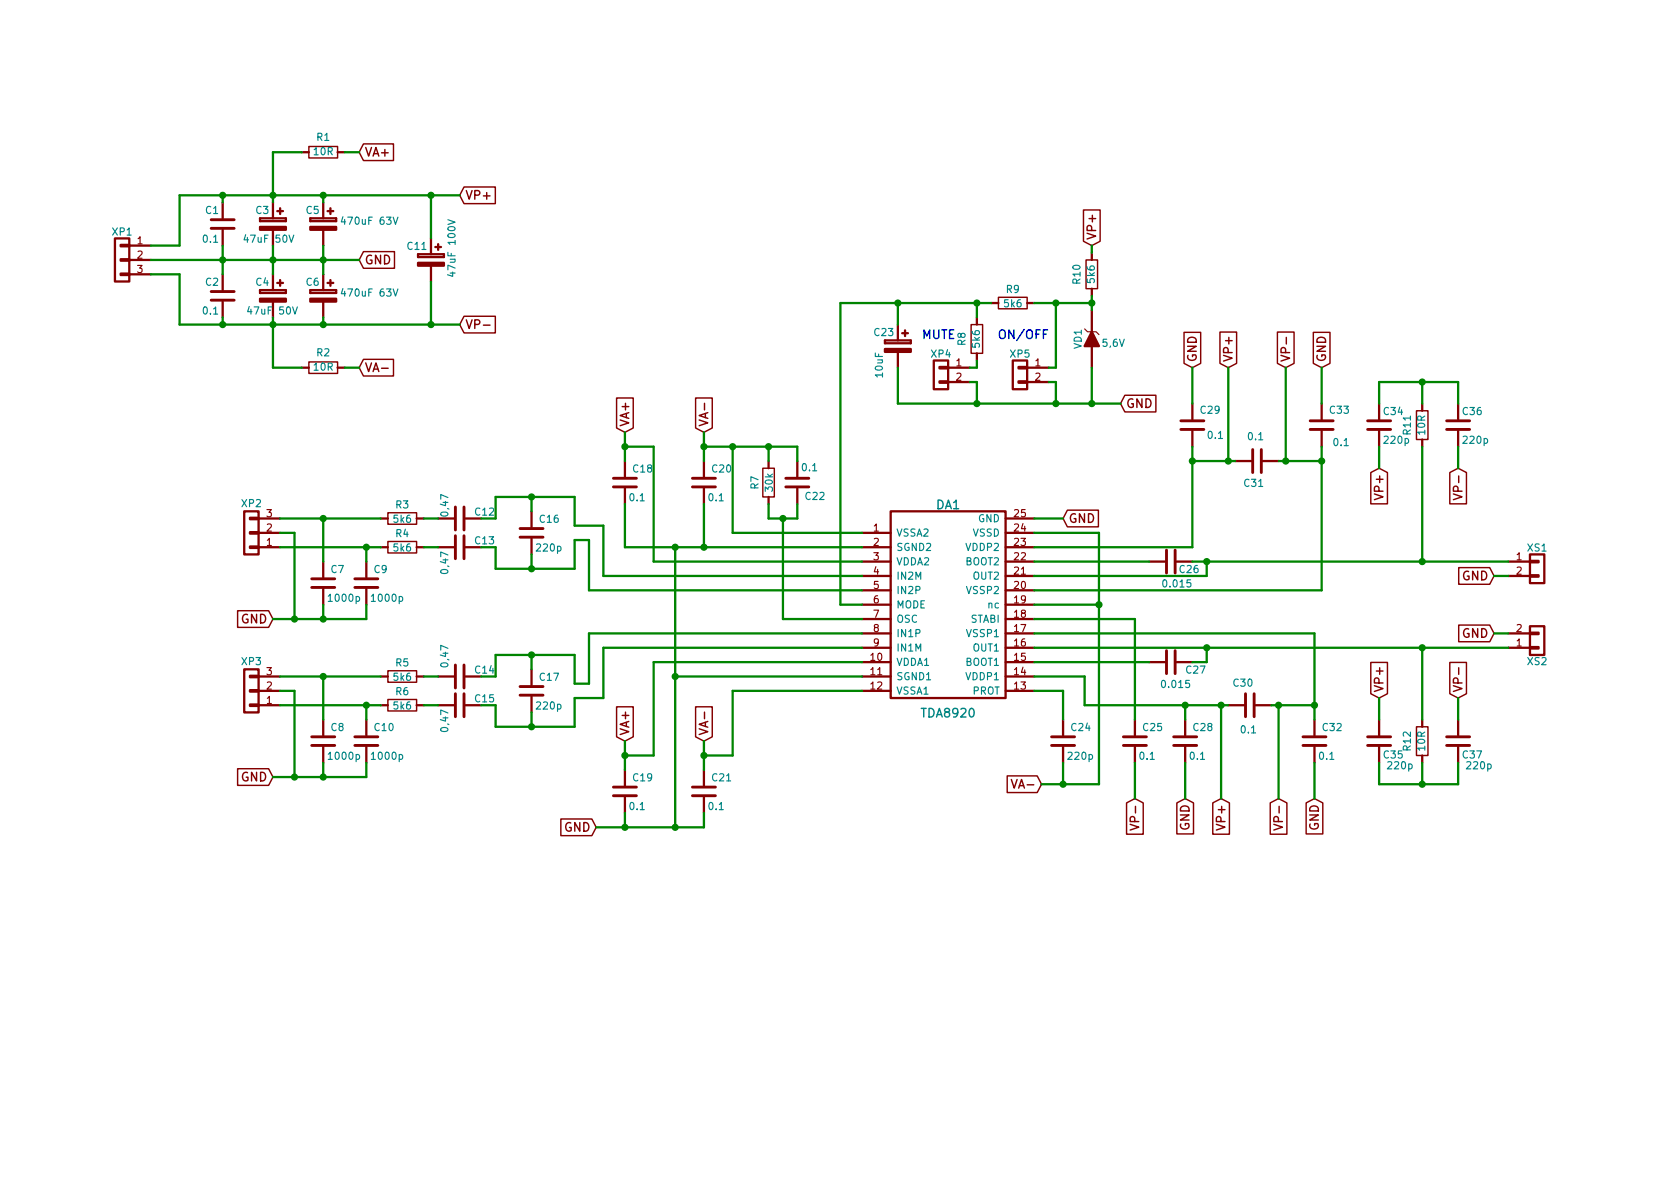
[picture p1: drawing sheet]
EESchema Schematic File Version 2
LIBS:power
LIBS:device
LIBS:transistors
LIBS:conn
LIBS:linear
LIBS:regul
LIBS:74xx
LIBS:cmos4000
LIBS:adc-dac
LIBS:memory
LIBS:xilinx
LIBS:microcontrollers
LIBS:dsp
LIBS:microchip
LIBS:analog_switches
LIBS:motorola
LIBS:texas
LIBS:intel
LIBS:audio
LIBS:interface
LIBS:digital-audio
LIBS:philips
LIBS:display
LIBS:cypress
LIBS:siliconi
LIBS:opto
LIBS:atmel
LIBS:contrib
LIBS:valves
LIBS:RDC2-0037-cache
EELAYER 25 0
EELAYER END
$Descr A4 11693 8268
encoding utf-8
Sheet 1 1
Title ""
Date ""
Rev ""
Comp ""
Comment1 ""
Comment2 ""
Comment3 ""
Comment4 ""
$EndDescr
$Comp
L CP C3
U 1 1
P 1900 1550
F 0 "C3" H 1925 1650 50  0000 L CNN
F 1 "47uF 50V" H 1750 1450 50  0000 L CNN
F 2 "Capacitors_ThroughHole:C_Radial_D8_L11.5_P3.5" H 1938 1400 50  0001 C CNN
F 3 "" H 1900 1550 50  0000 C CNN
	1    1900 1550
	-1   0    0    -1  
$EndComp
$Comp
L CP C4
U 1 1
P 1900 2050
F 0 "C4" H 1925 2150 50  0000 L CNN
F 1 "47uF 50V" H 1725 1950 50  0000 L CNN
F 2 "Capacitors_ThroughHole:C_Radial_D8_L11.5_P3.5" H 1938 1900 50  0001 C CNN
F 3 "" H 1900 2050 50  0000 C CNN
	1    1900 2050
	-1   0    0    -1  
$EndComp
Text GLabel 3200 1350 2    60   Input ~ 0
VP+
Text GLabel 3200 2250 2    60   Input ~ 0
VP-
Text GLabel 2500 1800 2    60   Input ~ 0
GND
$Comp
L CONN_01X03 XP1
U 1 1
P 850 1800
F 0 "XP1" H 850 2000 50  0000 C CNN
F 1 "CONN_01X03" V 950 1800 50  0001 C CNN
F 2 "NewComponents:Pin_Header_Straight_1x03_mm" H 850 1800 50  0001 C CNN
F 3 "" H 850 1800 50  0000 C CNN
	1    850  1800
	-1   0    0    -1  
$EndComp
$Comp
L C C2
U 1 1
P 1550 2050
F 0 "C2" H 1575 2150 50  0000 L CNN
F 1 "0.1" H 1575 1950 50  0000 L CNN
F 2 "Capacitors_SMD:C_0603_HandSoldering" H 1588 1900 50  0001 C CNN
F 3 "" H 1550 2050 50  0000 C CNN
	1    1550 2050
	-1   0    0    -1  
$EndComp
$Comp
L C C1
U 1 1
P 1550 1550
F 0 "C1" H 1575 1650 50  0000 L CNN
F 1 "0.1" H 1575 1450 50  0000 L CNN
F 2 "Capacitors_SMD:C_0603_HandSoldering" H 1588 1400 50  0001 C CNN
F 3 "" H 1550 1550 50  0000 C CNN
	1    1550 1550
	-1   0    0    -1  
$EndComp
$Comp
L TDA8920 DA1
U 1 1
P 6600 4250
F 0 "DA1" H 6600 5000 60  0000 C CNN
F 1 "TDA8920" H 6600 3550 60  0000 C CNN
F 2 "NewComponents:HSOP24" H 6700 4300 60  0001 C CNN
F 3 "" H 6700 4300 60  0000 C CNN
	1    6600 4250
	-1   0    0    -1  
$EndComp
$Comp
L CONN_01X03 XP2
U 1 1
P 1750 3700
F 0 "XP2" H 1750 3500 50  0000 C CNN
F 1 "CONN_01X03" V 1850 3700 50  0001 C CNN
F 2 "NewComponents:Pin_Header_Straight_1x03_mm" H 1750 3700 50  0001 C CNN
F 3 "" H 1750 3700 50  0000 C CNN
	1    1750 3700
	-1   0    0    1   
$EndComp
$Comp
L C C12
U 1 1
P 3200 3600
F 0 "C12" V 3150 3700 50  0000 L CNN
F 1 "0,47" H 3025 3500 50  0000 L CNN
F 2 "Capacitors_SMD:C_0603_HandSoldering" H 3238 3450 50  0001 C CNN
F 3 "" H 3200 3600 50  0000 C CNN
	1    3200 3600
	0    1    1    0   
$EndComp
$Comp
L C C13
U 1 1
P 3200 3800
F 0 "C13" V 3150 3900 50  0000 L CNN
F 1 "0,47" H 3225 3700 50  0000 L CNN
F 2 "Capacitors_SMD:C_0603_HandSoldering" H 3238 3650 50  0001 C CNN
F 3 "" H 3200 3800 50  0000 C CNN
	1    3200 3800
	0    1    1    0   
$EndComp
$Comp
L C C16
U 1 1
P 3700 3700
F 0 "C16" H 3750 3800 50  0000 L CNN
F 1 "220p" H 3725 3600 50  0000 L CNN
F 2 "Capacitors_SMD:C_0603_HandSoldering" H 3738 3550 50  0001 C CNN
F 3 "" H 3700 3700 50  0000 C CNN
	1    3700 3700
	1    0    0    -1  
$EndComp
$Comp
L R R3
U 1 1
P 2800 3600
F 0 "R3" V 2700 3600 50  0000 C CNN
F 1 "5k6" V 2800 3600 50  0000 C CNN
F 2 "Resistors_SMD:R_0603_HandSoldering" V 2730 3600 50  0001 C CNN
F 3 "" H 2800 3600 50  0000 C CNN
	1    2800 3600
	0    1    1    0   
$EndComp
$Comp
L R R4
U 1 1
P 2800 3800
F 0 "R4" V 2700 3800 50  0000 C CNN
F 1 "5k6" V 2800 3800 50  0000 C CNN
F 2 "Resistors_SMD:R_0603_HandSoldering" V 2730 3800 50  0001 C CNN
F 3 "" H 2800 3800 50  0000 C CNN
	1    2800 3800
	0    1    1    0   
$EndComp
$Comp
L C C7
U 1 1
P 2250 4050
F 0 "C7" H 2300 4150 50  0000 L CNN
F 1 "1000p" H 2275 3950 50  0000 L CNN
F 2 "Capacitors_SMD:C_0603_HandSoldering" H 2288 3900 50  0001 C CNN
F 3 "" H 2250 4050 50  0000 C CNN
	1    2250 4050
	1    0    0    -1  
$EndComp
$Comp
L C C9
U 1 1
P 2550 4050
F 0 "C9" H 2600 4150 50  0000 L CNN
F 1 "1000p" H 2575 3950 50  0000 L CNN
F 2 "Capacitors_SMD:C_0603_HandSoldering" H 2588 3900 50  0001 C CNN
F 3 "" H 2550 4050 50  0000 C CNN
	1    2550 4050
	1    0    0    -1  
$EndComp
Text GLabel 1900 4300 0    60   Input ~ 0
GND
$Comp
L CONN_01X03 XP3
U 1 1
P 1750 4800
F 0 "XP3" H 1750 4600 50  0000 C CNN
F 1 "CONN_01X03" V 1850 4800 50  0001 C CNN
F 2 "NewComponents:Pin_Header_Straight_1x03_mm" H 1750 4800 50  0001 C CNN
F 3 "" H 1750 4800 50  0000 C CNN
	1    1750 4800
	-1   0    0    1   
$EndComp
$Comp
L C C14
U 1 1
P 3200 4700
F 0 "C14" V 3150 4800 50  0000 L CNN
F 1 "0,47" H 2975 4600 50  0000 L CNN
F 2 "Capacitors_SMD:C_0603_HandSoldering" H 3238 4550 50  0001 C CNN
F 3 "" H 3200 4700 50  0000 C CNN
	1    3200 4700
	0    1    1    0   
$EndComp
$Comp
L C C15
U 1 1
P 3200 4900
F 0 "C15" V 3150 5000 50  0000 L CNN
F 1 "0,47" H 3225 4800 50  0000 L CNN
F 2 "Capacitors_SMD:C_0603_HandSoldering" H 3238 4750 50  0001 C CNN
F 3 "" H 3200 4900 50  0000 C CNN
	1    3200 4900
	0    1    1    0   
$EndComp
$Comp
L C C17
U 1 1
P 3700 4800
F 0 "C17" H 3750 4900 50  0000 L CNN
F 1 "220p" H 3725 4700 50  0000 L CNN
F 2 "Capacitors_SMD:C_0603_HandSoldering" H 3738 4650 50  0001 C CNN
F 3 "" H 3700 4800 50  0000 C CNN
	1    3700 4800
	1    0    0    -1  
$EndComp
$Comp
L R R5
U 1 1
P 2800 4700
F 0 "R5" V 2700 4700 50  0000 C CNN
F 1 "5k6" V 2800 4700 50  0000 C CNN
F 2 "Resistors_SMD:R_0603_HandSoldering" V 2730 4700 50  0001 C CNN
F 3 "" H 2800 4700 50  0000 C CNN
	1    2800 4700
	0    1    1    0   
$EndComp
$Comp
L R R6
U 1 1
P 2800 4900
F 0 "R6" V 2700 4900 50  0000 C CNN
F 1 "5k6" V 2800 4900 50  0000 C CNN
F 2 "Resistors_SMD:R_0603_HandSoldering" V 2730 4900 50  0001 C CNN
F 3 "" H 2800 4900 50  0000 C CNN
	1    2800 4900
	0    1    1    0   
$EndComp
$Comp
L C C8
U 1 1
P 2250 5150
F 0 "C8" H 2300 5250 50  0000 L CNN
F 1 "1000p" H 2275 5050 50  0000 L CNN
F 2 "Capacitors_SMD:C_0603_HandSoldering" H 2288 5000 50  0001 C CNN
F 3 "" H 2250 5150 50  0000 C CNN
	1    2250 5150
	1    0    0    -1  
$EndComp
$Comp
L C C10
U 1 1
P 2550 5150
F 0 "C10" H 2600 5250 50  0000 L CNN
F 1 "1000p" H 2575 5050 50  0000 L CNN
F 2 "Capacitors_SMD:C_0603_HandSoldering" H 2588 5000 50  0001 C CNN
F 3 "" H 2550 5150 50  0000 C CNN
	1    2550 5150
	1    0    0    -1  
$EndComp
Text GLabel 1900 5400 0    60   Input ~ 0
GND
Text GLabel 4150 5750 0    60   Input ~ 0
GND
$Comp
L CP C5
U 1 1
P 2250 1550
F 0 "C5" H 2275 1650 50  0000 L CNN
F 1 "470uF 63V" H 1725 1575 50  0000 L CNN
F 2 "Capacitors_ThroughHole:C_Radial_D13_L21_P5" H 2288 1400 50  0001 C CNN
F 3 "" H 2250 1550 50  0000 C CNN
	1    2250 1550
	-1   0    0    -1  
$EndComp
$Comp
L CP C6
U 1 1
P 2250 2050
F 0 "C6" H 2275 2150 50  0000 L CNN
F 1 "470uF 63V" H 1725 2075 50  0000 L CNN
F 2 "Capacitors_ThroughHole:C_Radial_D13_L21_P5" H 2288 1900 50  0001 C CNN
F 3 "" H 2250 2050 50  0000 C CNN
	1    2250 2050
	-1   0    0    -1  
$EndComp
$Comp
L R R2
U 1 1
P 2250 2550
F 0 "R2" V 2350 2550 50  0000 C CNN
F 1 "10R" V 2250 2550 50  0000 C CNN
F 2 "Capacitors_SMD:C_0805_HandSoldering" V 2180 2550 50  0001 C CNN
F 3 "" H 2250 2550 50  0000 C CNN
	1    2250 2550
	0    -1   -1   0   
$EndComp
Text GLabel 2500 1050 2    60   Input ~ 0
VA+
Text GLabel 2500 2550 2    60   Input ~ 0
VA-
$Comp
L R R1
U 1 1
P 2250 1050
F 0 "R1" V 2350 1050 50  0000 C CNN
F 1 "10R" V 2250 1050 50  0000 C CNN
F 2 "Capacitors_SMD:C_0805_HandSoldering" V 2180 1050 50  0001 C CNN
F 3 "" H 2250 1050 50  0000 C CNN
	1    2250 1050
	0    -1   -1   0   
$EndComp
$Comp
L C C20
U 1 1
P 4900 3350
F 0 "C20" H 4950 3450 50  0000 L CNN
F 1 "0.1" H 4925 3250 50  0000 L CNN
F 2 "Capacitors_SMD:C_0603_HandSoldering" H 4938 3200 50  0001 C CNN
F 3 "" H 4900 3350 50  0000 C CNN
	1    4900 3350
	1    0    0    -1  
$EndComp
$Comp
L C C18
U 1 1
P 4350 3350
F 0 "C18" H 4400 3450 50  0000 L CNN
F 1 "0.1" H 4375 3250 50  0000 L CNN
F 2 "Capacitors_SMD:C_0603_HandSoldering" H 4388 3200 50  0001 C CNN
F 3 "" H 4350 3350 50  0000 C CNN
	1    4350 3350
	1    0    0    -1  
$EndComp
Text GLabel 4900 3000 1    60   Input ~ 0
VA-
Text GLabel 4350 3000 1    60   Input ~ 0
VA+
$Comp
L C C19
U 1 1
P 4350 5500
F 0 "C19" H 4400 5600 50  0000 L CNN
F 1 "0.1" H 4375 5400 50  0000 L CNN
F 2 "Capacitors_SMD:C_0603_HandSoldering" H 4388 5350 50  0001 C CNN
F 3 "" H 4350 5500 50  0000 C CNN
	1    4350 5500
	1    0    0    -1  
$EndComp
Text GLabel 4350 5150 1    60   Input ~ 0
VA+
$Comp
L C C21
U 1 1
P 4900 5500
F 0 "C21" H 4950 5600 50  0000 L CNN
F 1 "0.1" H 4925 5400 50  0000 L CNN
F 2 "Capacitors_SMD:C_0603_HandSoldering" H 4938 5350 50  0001 C CNN
F 3 "" H 4900 5500 50  0000 C CNN
	1    4900 5500
	1    0    0    -1  
$EndComp
Text GLabel 4900 5150 1    60   Input ~ 0
VA-
$Comp
L C C22
U 1 1
P 5550 3350
F 0 "C22" H 5600 3450 50  0000 L CNN
F 1 "0.1" H 5575 3250 50  0000 L CNN
F 2 "Capacitors_SMD:C_0603_HandSoldering" H 5588 3200 50  0001 C CNN
F 3 "" H 5550 3350 50  0000 C CNN
	1    5550 3350
	1    0    0    1   
$EndComp
$Comp
L R R7
U 1 1
P 5350 3350
F 0 "R7" V 5250 3350 50  0000 C CNN
F 1 "30k" V 5350 3350 50  0000 C CNN
F 2 "Resistors_SMD:R_0603_HandSoldering" V 5280 3350 50  0001 C CNN
F 3 "" H 5350 3350 50  0000 C CNN
	1    5350 3350
	1    0    0    1   
$EndComp
$Comp
L C C24
U 1 1
P 7400 5150
F 0 "C24" H 7450 5250 50  0000 L CNN
F 1 "220p" H 7425 5050 50  0000 L CNN
F 2 "Capacitors_SMD:C_0603_HandSoldering" H 7438 5000 50  0001 C CNN
F 3 "" H 7400 5150 50  0000 C CNN
	1    7400 5150
	1    0    0    -1  
$EndComp
Text GLabel 7250 5450 0    60   Input ~ 0
VA-
$Comp
L C C25
U 1 1
P 7900 5150
F 0 "C25" H 7950 5250 50  0000 L CNN
F 1 "0.1" H 7925 5050 50  0000 L CNN
F 2 "Capacitors_SMD:C_0603_HandSoldering" H 7938 5000 50  0001 C CNN
F 3 "" H 7900 5150 50  0000 C CNN
	1    7900 5150
	1    0    0    -1  
$EndComp
Text GLabel 7900 5550 3    60   Input ~ 0
VP-
$Comp
L CP C11
U 1 1
P 3000 1800
F 0 "C11" H 3025 1900 50  0000 L CNN
F 1 "47uF 100V" V 2850 1675 50  0000 L CNN
F 2 "Capacitors_ThroughHole:C_Radial_D10_L20_P5" H 3038 1650 50  0001 C CNN
F 3 "" H 3000 1800 50  0000 C CNN
	1    3000 1800
	-1   0    0    -1  
$EndComp
$Comp
L C C28
U 1 1
P 8250 5150
F 0 "C28" H 8300 5250 50  0000 L CNN
F 1 "0.1" H 8275 5050 50  0000 L CNN
F 2 "Capacitors_SMD:C_0603_HandSoldering" H 8288 5000 50  0001 C CNN
F 3 "" H 8250 5150 50  0000 C CNN
	1    8250 5150
	1    0    0    -1  
$EndComp
$Comp
L C C30
U 1 1
P 8700 4900
F 0 "C30" V 8850 4875 50  0000 L CNN
F 1 "0.1" V 8525 4850 50  0000 L CNN
F 2 "Capacitors_SMD:C_1206_HandSoldering" H 8738 4750 50  0001 C CNN
F 3 "" H 8700 4900 50  0000 C CNN
	1    8700 4900
	0    -1   -1   0   
$EndComp
$Comp
L C C32
U 1 1
P 9150 5150
F 0 "C32" H 9200 5250 50  0000 L CNN
F 1 "0.1" H 9175 5050 50  0000 L CNN
F 2 "Capacitors_SMD:C_0603_HandSoldering" H 9188 5000 50  0001 C CNN
F 3 "" H 9150 5150 50  0000 C CNN
	1    9150 5150
	1    0    0    -1  
$EndComp
Text GLabel 8250 5550 3    60   Input ~ 0
GND
Text GLabel 8500 5550 3    60   Input ~ 0
VP+
Text GLabel 8900 5550 3    60   Input ~ 0
VP-
Text GLabel 9150 5550 3    60   Input ~ 0
GND
$Comp
L C C29
U 1 1
P 8300 2950
F 0 "C29" H 8350 2850 50  0000 L CNN
F 1 "0.1" H 8400 3025 50  0000 L CNN
F 2 "Capacitors_SMD:C_0603_HandSoldering" H 8338 2800 50  0001 C CNN
F 3 "" H 8300 2950 50  0000 C CNN
	1    8300 2950
	1    0    0    1   
$EndComp
$Comp
L C C31
U 1 1
P 8750 3200
F 0 "C31" V 8900 3150 50  0000 L CNN
F 1 "0.1" V 8575 3150 50  0000 L CNN
F 2 "Capacitors_SMD:C_1206_HandSoldering" H 8788 3050 50  0001 C CNN
F 3 "" H 8750 3200 50  0000 C CNN
	1    8750 3200
	0    -1   1    0   
$EndComp
$Comp
L C C33
U 1 1
P 9200 2950
F 0 "C33" H 9250 2850 50  0000 L CNN
F 1 "0.1" H 9275 3075 50  0000 L CNN
F 2 "Capacitors_SMD:C_0603_HandSoldering" H 9238 2800 50  0001 C CNN
F 3 "" H 9200 2950 50  0000 C CNN
	1    9200 2950
	1    0    0    1   
$EndComp
Text GLabel 8300 2550 1    60   Input ~ 0
GND
Text GLabel 8550 2550 1    60   Input ~ 0
VP+
Text GLabel 8950 2550 1    60   Input ~ 0
VP-
Text GLabel 9200 2550 1    60   Input ~ 0
GND
Text GLabel 7400 3600 2    60   Input ~ 0
GND
$Comp
L R R11
U 1 1
P 9900 2950
F 0 "R11" V 10000 2950 50  0000 C CNN
F 1 "10R" V 9900 2950 50  0000 C CNN
F 2 "Resistors_SMD:R_0603_HandSoldering" V 9830 2950 50  0001 C CNN
F 3 "" H 9900 2950 50  0000 C CNN
	1    9900 2950
	-1   0    0    1   
$EndComp
$Comp
L C C36
U 1 1
P 10150 2950
F 0 "C36" H 10175 3050 50  0000 L CNN
F 1 "220p" H 10175 2850 50  0000 L CNN
F 2 "Capacitors_SMD:C_0603_HandSoldering" H 10188 2800 50  0001 C CNN
F 3 "" H 10150 2950 50  0000 C CNN
	1    10150 2950
	1    0    0    -1  
$EndComp
$Comp
L C C34
U 1 1
P 9600 2950
F 0 "C34" H 9625 3050 50  0000 L CNN
F 1 "220p" H 9625 2850 50  0000 L CNN
F 2 "Capacitors_SMD:C_0603_HandSoldering" H 9638 2800 50  0001 C CNN
F 3 "" H 9600 2950 50  0000 C CNN
	1    9600 2950
	1    0    0    -1  
$EndComp
$Comp
L CONN_01X02 XS1
U 1 1
P 10700 3950
F 0 "XS1" H 10700 4100 50  0000 C CNN
F 1 "CONN_01X02" V 10800 3950 50  0001 C CNN
F 2 "NewComponents:Clem_2Pos_P5" H 10700 3950 50  0001 C CNN
F 3 "" H 10700 3950 50  0000 C CNN
	1    10700 3950
	1    0    0    -1  
$EndComp
Text GLabel 10400 4000 0    60   Input ~ 0
GND
$Comp
L C C26
U 1 1
P 8150 3900
F 0 "C26" V 8200 3700 50  0000 L CNN
F 1 "0.015" V 8300 3750 50  0000 L CNN
F 2 "Capacitors_SMD:C_0603_HandSoldering" H 8188 3750 50  0001 C CNN
F 3 "" H 8150 3900 50  0000 C CNN
	1    8150 3900
	0    -1   1    0   
$EndComp
Text GLabel 9600 3250 3    60   Input ~ 0
VP+
Text GLabel 10150 3250 3    60   Input ~ 0
VP-
$Comp
L R R12
U 1 1
P 9900 5150
F 0 "R12" V 10000 5150 50  0000 C CNN
F 1 "10R" V 9900 5150 50  0000 C CNN
F 2 "Resistors_SMD:R_0603_HandSoldering" V 9830 5150 50  0001 C CNN
F 3 "" H 9900 5150 50  0000 C CNN
	1    9900 5150
	-1   0    0    -1  
$EndComp
$Comp
L C C37
U 1 1
P 10150 5150
F 0 "C37" H 10175 5250 50  0000 L CNN
F 1 "220p" H 10200 5325 50  0000 L CNN
F 2 "Capacitors_SMD:C_0603_HandSoldering" H 10188 5000 50  0001 C CNN
F 3 "" H 10150 5150 50  0000 C CNN
	1    10150 5150
	1    0    0    1   
$EndComp
$Comp
L C C35
U 1 1
P 9600 5150
F 0 "C35" H 9625 5250 50  0000 L CNN
F 1 "220p" H 9650 5325 50  0000 L CNN
F 2 "Capacitors_SMD:C_0603_HandSoldering" H 9638 5000 50  0001 C CNN
F 3 "" H 9600 5150 50  0000 C CNN
	1    9600 5150
	1    0    0    1   
$EndComp
$Comp
L CONN_01X02 XS2
U 1 1
P 10700 4450
F 0 "XS2" H 10700 4600 50  0000 C CNN
F 1 "CONN_01X02" V 10800 4450 50  0001 C CNN
F 2 "NewComponents:Clem_2Pos_P5" H 10700 4450 50  0001 C CNN
F 3 "" H 10700 4450 50  0000 C CNN
	1    10700 4450
	1    0    0    1   
$EndComp
Text GLabel 10400 4400 0    60   Input ~ 0
GND
Text GLabel 9600 4850 1    60   Input ~ 0
VP+
Text GLabel 10150 4850 1    60   Input ~ 0
VP-
$Comp
L C C27
U 1 1
P 8150 4600
F 0 "C27" V 8200 4700 50  0000 L CNN
F 1 "0.015" V 8300 4525 50  0000 L CNN
F 2 "Capacitors_SMD:C_0603_HandSoldering" H 8188 4450 50  0001 C CNN
F 3 "" H 8150 4600 50  0000 C CNN
	1    8150 4600
	0    1    1    0   
$EndComp
Wire Wire Line
	1250 1350 3200 1350
Wire Wire Line
	1900 1050 1900 1400
Connection ~ 1900 1350
Wire Wire Line
	1250 2250 3200 2250
Wire Wire Line
	1900 2200 1900 2550
Connection ~ 1900 2250
Wire Wire Line
	1900 1700 1900 1900
Wire Wire Line
	1050 1800 2500 1800
Connection ~ 1900 1800
Wire Wire Line
	1250 1700 1050 1700
Wire Wire Line
	1250 1900 1050 1900
Wire Wire Line
	1550 1400 1550 1350
Connection ~ 1550 1350
Wire Wire Line
	1550 1700 1550 1900
Connection ~ 1550 1800
Wire Wire Line
	1550 2200 1550 2250
Connection ~ 1550 2250
Wire Wire Line
	1900 4300 2550 4300
Wire Wire Line
	2550 4300 2550 4200
Wire Wire Line
	2250 4200 2250 4300
Connection ~ 2250 4300
Wire Wire Line
	1950 3700 2050 3700
Wire Wire Line
	2050 3700 2050 4300
Connection ~ 2050 4300
Wire Wire Line
	1950 3800 2650 3800
Wire Wire Line
	1950 3600 2650 3600
Wire Wire Line
	2250 3900 2250 3600
Connection ~ 2250 3600
Wire Wire Line
	2550 3900 2550 3800
Connection ~ 2550 3800
Wire Wire Line
	2950 3600 3050 3600
Wire Wire Line
	2950 3800 3050 3800
Wire Wire Line
	3350 3600 3450 3600
Wire Wire Line
	3450 3600 3450 3450
Wire Wire Line
	3450 3450 4000 3450
Wire Wire Line
	3700 3450 3700 3550
Wire Wire Line
	3350 3800 3450 3800
Wire Wire Line
	3450 3800 3450 3950
Wire Wire Line
	3450 3950 4000 3950
Wire Wire Line
	3700 3950 3700 3850
Wire Wire Line
	4000 3450 4000 3650
Connection ~ 3700 3450
Wire Wire Line
	4000 3950 4000 3750
Connection ~ 3700 3950
Wire Wire Line
	1900 5400 2550 5400
Wire Wire Line
	2550 5400 2550 5300
Wire Wire Line
	2250 5300 2250 5400
Connection ~ 2250 5400
Wire Wire Line
	1950 4800 2050 4800
Wire Wire Line
	2050 4800 2050 5400
Connection ~ 2050 5400
Wire Wire Line
	1950 4900 2650 4900
Wire Wire Line
	1950 4700 2650 4700
Wire Wire Line
	2250 5000 2250 4700
Connection ~ 2250 4700
Wire Wire Line
	2550 5000 2550 4900
Connection ~ 2550 4900
Wire Wire Line
	2950 4700 3050 4700
Wire Wire Line
	2950 4900 3050 4900
Wire Wire Line
	3350 4700 3450 4700
Wire Wire Line
	3450 4700 3450 4550
Wire Wire Line
	3450 4550 4000 4550
Wire Wire Line
	3700 4550 3700 4650
Wire Wire Line
	3350 4900 3450 4900
Wire Wire Line
	3450 4900 3450 5050
Wire Wire Line
	3450 5050 4000 5050
Wire Wire Line
	3700 5050 3700 4950
Wire Wire Line
	4000 4550 4000 4750
Connection ~ 3700 4550
Wire Wire Line
	4000 5050 4000 4850
Connection ~ 3700 5050
Wire Wire Line
	6000 4100 4100 4100
Wire Wire Line
	4100 4100 4100 3750
Wire Wire Line
	4100 3750 4000 3750
Wire Wire Line
	4000 3650 4200 3650
Wire Wire Line
	4200 3650 4200 4000
Wire Wire Line
	4200 4000 6000 4000
Wire Wire Line
	4100 4400 6000 4400
Wire Wire Line
	4200 4500 6000 4500
Wire Wire Line
	4000 4750 4100 4750
Wire Wire Line
	4100 4750 4100 4400
Wire Wire Line
	4200 4500 4200 4850
Wire Wire Line
	4200 4850 4000 4850
Wire Wire Line
	4350 3800 6000 3800
Wire Wire Line
	4700 5750 4700 3800
Wire Wire Line
	4700 4700 6000 4700
Connection ~ 4700 4700
Wire Wire Line
	1250 1350 1250 1700
Wire Wire Line
	1250 2250 1250 1900
Wire Wire Line
	2250 1350 2250 1400
Connection ~ 2250 1350
Wire Wire Line
	2250 1700 2250 1900
Connection ~ 2250 1800
Wire Wire Line
	2250 2200 2250 2250
Connection ~ 2250 2250
Wire Wire Line
	1900 1050 2100 1050
Wire Wire Line
	2400 1050 2500 1050
Wire Wire Line
	2400 2550 2500 2550
Wire Wire Line
	1900 2550 2100 2550
Wire Wire Line
	4350 3000 4350 3200
Wire Wire Line
	4350 3100 4550 3100
Wire Wire Line
	4550 3100 4550 3900
Wire Wire Line
	4550 3900 6000 3900
Connection ~ 4350 3100
Wire Wire Line
	4900 3000 4900 3200
Wire Wire Line
	4900 3100 5550 3100
Wire Wire Line
	5100 3100 5100 3700
Wire Wire Line
	5100 3700 6000 3700
Connection ~ 4900 3100
Connection ~ 4700 3800
Wire Wire Line
	4350 3500 4350 3800
Wire Wire Line
	4350 5150 4350 5350
Wire Wire Line
	4350 5250 4550 5250
Connection ~ 4350 5250
Wire Wire Line
	4150 5750 4900 5750
Wire Wire Line
	4550 5250 4550 4600
Wire Wire Line
	4550 4600 6000 4600
Wire Wire Line
	4900 5150 4900 5350
Wire Wire Line
	4900 5250 5100 5250
Connection ~ 4900 5250
Wire Wire Line
	5100 5250 5100 4800
Wire Wire Line
	5100 4800 6000 4800
Wire Wire Line
	4350 5650 4350 5750
Connection ~ 4350 5750
Wire Wire Line
	4900 5750 4900 5650
Connection ~ 4700 5750
Wire Wire Line
	4900 3500 4900 3800
Connection ~ 4900 3800
Wire Wire Line
	5350 3600 5550 3600
Wire Wire Line
	5550 3600 5550 3500
Wire Wire Line
	5350 3500 5350 3600
Connection ~ 5450 3600
Wire Wire Line
	5550 3100 5550 3200
Connection ~ 5100 3100
Wire Wire Line
	5350 3200 5350 3100
Connection ~ 5350 3100
Wire Wire Line
	6000 4300 5450 4300
Wire Wire Line
	5450 4300 5450 3600
Wire Wire Line
	7200 4800 7400 4800
Wire Wire Line
	7400 4800 7400 5000
Wire Wire Line
	7650 5450 7250 5450
Wire Wire Line
	7400 5450 7400 5300
Wire Wire Line
	7200 4200 7650 4200
Wire Wire Line
	7650 3700 7650 5450
Connection ~ 7400 5450
Wire Wire Line
	7200 3700 7650 3700
Connection ~ 7650 4200
Wire Wire Line
	7200 4300 7900 4300
Wire Wire Line
	7900 4300 7900 5000
Wire Wire Line
	7900 5300 7900 5550
Wire Wire Line
	3000 1950 3000 2250
Connection ~ 3000 2250
Wire Wire Line
	3000 1650 3000 1350
Connection ~ 3000 1350
Wire Wire Line
	9150 4400 9150 5000
Wire Wire Line
	7200 4400 9150 4400
Wire Wire Line
	7200 4700 7550 4700
Wire Wire Line
	7550 4700 7550 4900
Wire Wire Line
	7550 4900 8550 4900
Wire Wire Line
	8250 5000 8250 4900
Connection ~ 8250 4900
Wire Wire Line
	8250 5550 8250 5300
Wire Wire Line
	8500 5550 8500 4900
Connection ~ 8500 4900
Wire Wire Line
	8850 4900 9150 4900
Connection ~ 9150 4900
Wire Wire Line
	8900 5550 8900 4900
Connection ~ 8900 4900
Wire Wire Line
	9150 5550 9150 5300
Wire Wire Line
	9200 3100 9200 4100
Wire Wire Line
	8300 3200 8600 3200
Wire Wire Line
	8300 3100 8300 3800
Connection ~ 8300 3200
Wire Wire Line
	8300 2550 8300 2800
Wire Wire Line
	8550 2550 8550 3200
Connection ~ 8550 3200
Wire Wire Line
	8900 3200 9200 3200
Connection ~ 9200 3200
Wire Wire Line
	8950 2550 8950 3200
Connection ~ 8950 3200
Wire Wire Line
	9200 2550 9200 2800
Wire Wire Line
	8300 3800 7200 3800
Wire Wire Line
	9200 4100 7200 4100
Wire Wire Line
	7200 3600 7400 3600
Wire Wire Line
	7200 4600 8000 4600
Wire Wire Line
	7200 4500 10500 4500
Wire Wire Line
	9600 3250 9600 3100
Wire Wire Line
	9900 3900 9900 3100
Wire Wire Line
	10150 3250 10150 3100
Wire Wire Line
	9600 2800 9600 2650
Wire Wire Line
	9600 2650 10150 2650
Wire Wire Line
	10150 2650 10150 2800
Wire Wire Line
	9900 2800 9900 2650
Connection ~ 9900 2650
Wire Wire Line
	10400 4000 10500 4000
Wire Wire Line
	7200 3900 8000 3900
Connection ~ 9900 3900
Wire Wire Line
	9600 4850 9600 5000
Wire Wire Line
	9900 4500 9900 5000
Wire Wire Line
	10150 4850 10150 5000
Wire Wire Line
	9600 5300 9600 5450
Wire Wire Line
	9600 5450 10150 5450
Wire Wire Line
	10150 5450 10150 5300
Wire Wire Line
	9900 5300 9900 5450
Connection ~ 9900 5450
Wire Wire Line
	10400 4400 10500 4400
Connection ~ 9900 4500
Wire Wire Line
	8300 4600 8400 4600
Wire Wire Line
	8400 4600 8400 4500
Connection ~ 8400 4500
Wire Wire Line
	7200 4000 8400 4000
Wire Wire Line
	8400 4000 8400 3900
Wire Wire Line
	8300 3900 10500 3900
Connection ~ 8400 3900
$Comp
L ZENER VD1
U 1 1
P 7600 2350
F 0 "VD1" H 7600 2450 50  0000 C CNN
F 1 "5,6V" V 7625 2200 50  0000 C CNN
F 2 "NewComponents:Diode_SOD-80" H 7600 2350 50  0001 C CNN
F 3 "" H 7600 2350 50  0000 C CNN
	1    7600 2350
	0    -1   1    0   
$EndComp
Text GLabel 7800 2800 2    60   Input ~ 0
GND
Text GLabel 7600 1700 1    60   Input ~ 0
VP+
$Comp
L R R10
U 1 1
P 7600 1900
F 0 "R10" V 7700 1900 50  0000 C CNN
F 1 "5k6" V 7600 1900 50  0000 C CNN
F 2 "Resistors_SMD:R_0603_HandSoldering" V 7530 1900 50  0001 C CNN
F 3 "" H 7600 1900 50  0000 C CNN
	1    7600 1900
	-1   0    0    1   
$EndComp
$Comp
L R R9
U 1 1
P 7050 2100
F 0 "R9" V 6950 2100 50  0000 C CNN
F 1 "5k6" V 7050 2100 50  0000 C CNN
F 2 "Resistors_SMD:R_0603_HandSoldering" V 6980 2100 50  0001 C CNN
F 3 "" H 7050 2100 50  0000 C CNN
	1    7050 2100
	0    1    1    0   
$EndComp
$Comp
L R R8
U 1 1
P 6800 2350
F 0 "R8" V 6900 2350 50  0000 C CNN
F 1 "5k6" V 6800 2350 50  0000 C CNN
F 2 "Resistors_SMD:R_0603_HandSoldering" V 6730 2350 50  0001 C CNN
F 3 "" H 6800 2350 50  0000 C CNN
	1    6800 2350
	-1   0    0    1   
$EndComp
$Comp
L CONN_01X02 XP5
U 1 1
P 7100 2600
F 0 "XP5" H 7100 2750 50  0000 C CNN
F 1 "CONN_01X02" V 7200 2600 50  0001 C CNN
F 2 "NewComponents:Pin_Header_Straight_1x02_mm" H 7100 2600 50  0001 C CNN
F 3 "" H 7100 2600 50  0000 C CNN
	1    7100 2600
	-1   0    0    -1  
$EndComp
$Comp
L CONN_01X02 XP4
U 1 1
P 6550 2600
F 0 "XP4" H 6550 2750 50  0000 C CNN
F 1 "CONN_01X02" V 6650 2600 50  0001 C CNN
F 2 "NewComponents:Pin_Header_Straight_1x02_mm" H 6550 2600 50  0001 C CNN
F 3 "" H 6550 2600 50  0000 C CNN
	1    6550 2600
	-1   0    0    -1  
$EndComp
Wire Wire Line
	7600 1700 7600 1750
Wire Wire Line
	7600 2050 7600 2150
Wire Wire Line
	6250 2800 7800 2800
Connection ~ 7350 2800
Wire Wire Line
	7600 2550 7600 2800
Connection ~ 7600 2800
Wire Wire Line
	7200 2100 7600 2100
Connection ~ 7600 2100
Connection ~ 7350 2100
Wire Wire Line
	5850 2100 6900 2100
Wire Wire Line
	6800 2100 6800 2200
Wire Wire Line
	6800 2500 6800 2550
Wire Wire Line
	6800 2550 6750 2550
Wire Wire Line
	6800 2800 6800 2650
Wire Wire Line
	6800 2650 6750 2650
Wire Wire Line
	7300 2650 7350 2650
Wire Wire Line
	7350 2650 7350 2800
Wire Wire Line
	7300 2550 7350 2550
Wire Wire Line
	7350 2550 7350 2100
$Comp
L CP C23
U 1 1
P 6250 2400
F 0 "C23" H 6275 2500 50  0000 L CNN
F 1 "10uF" V 6375 2175 50  0000 L CNN
F 2 "NewComponents:TantalC_SizeA_EIA-3216_HandSoldering_mm" H 6288 2250 50  0001 C CNN
F 3 "" H 6250 2400 50  0000 C CNN
	1    6250 2400
	-1   0    0    -1  
$EndComp
Wire Wire Line
	6250 2100 6250 2250
Connection ~ 6800 2100
Wire Wire Line
	6250 2800 6250 2550
Connection ~ 6800 2800
Text Notes 7300 2350 2    60   ~ 0
ON/OFF
Text Notes 6650 2350 2    60   ~ 0
MUTE
Wire Wire Line
	6000 4200 5850 4200
Wire Wire Line
	5850 4200 5850 2100
Connection ~ 6250 2100
$EndSCHEMATC
